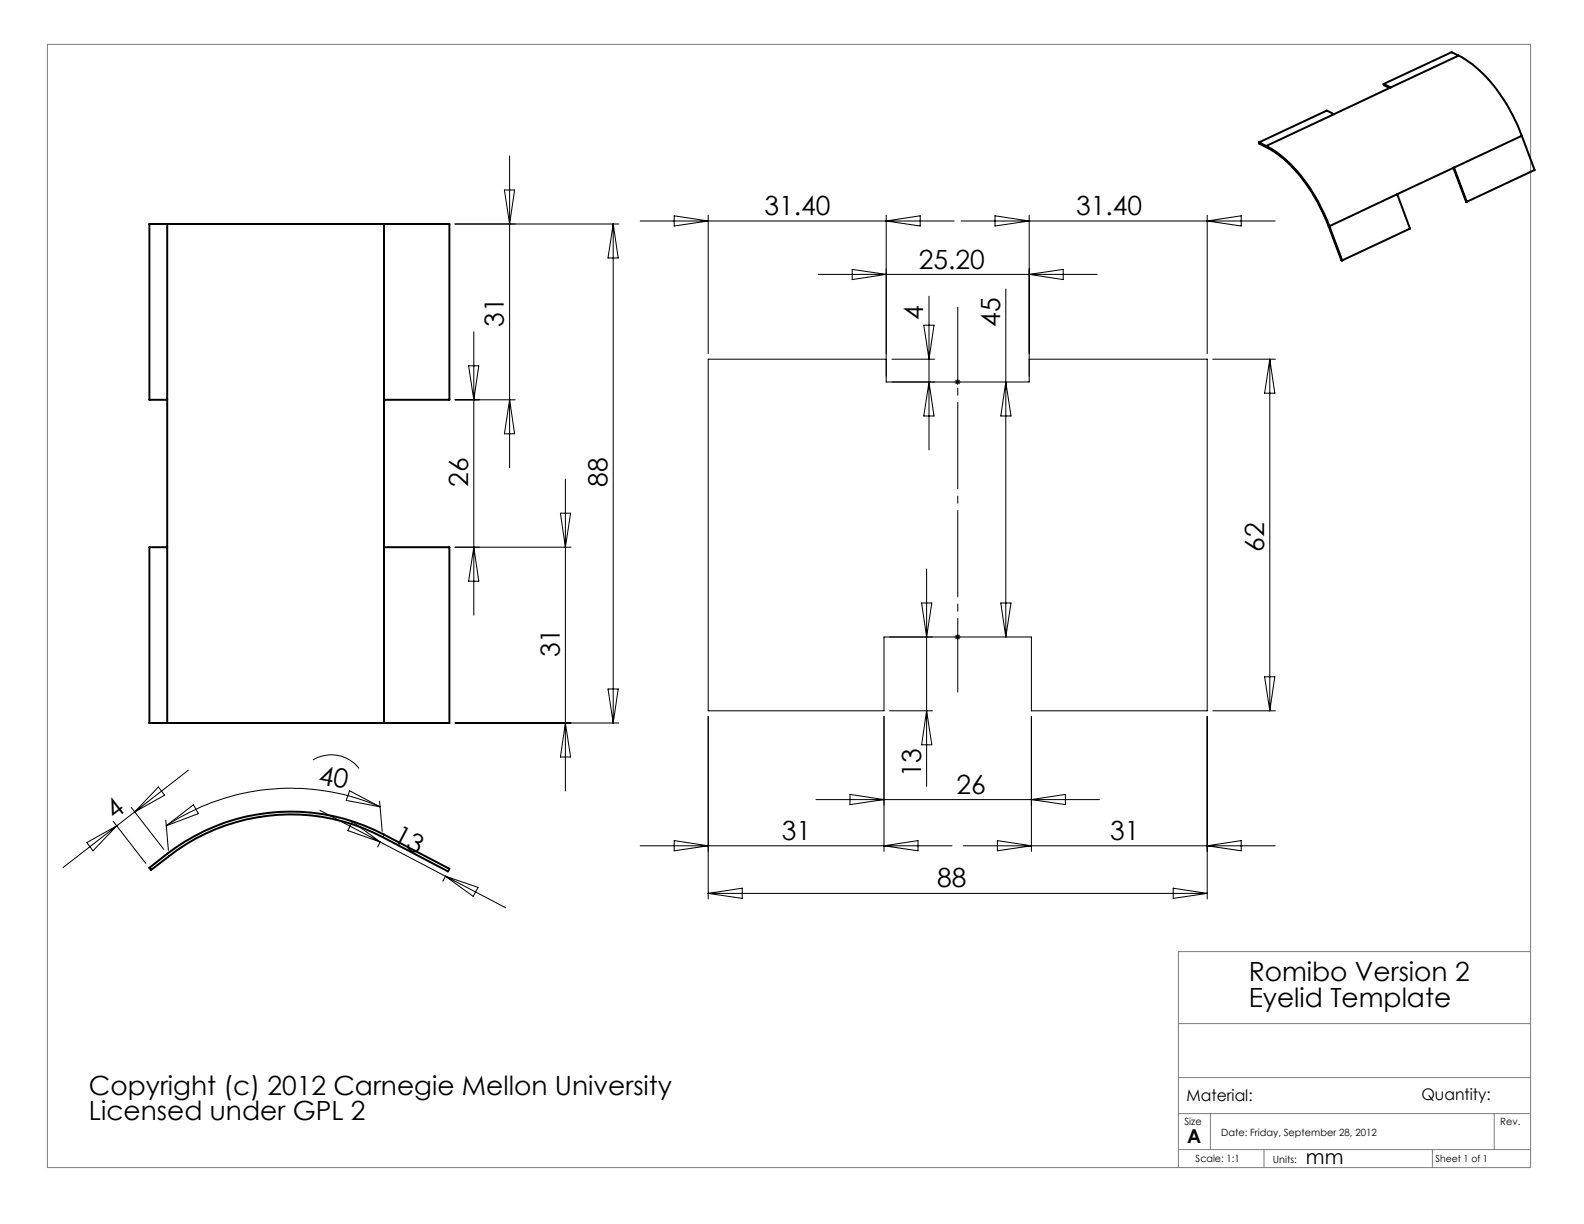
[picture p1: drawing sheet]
<svg xmlns="http://www.w3.org/2000/svg" width="279mm" height="216mm" viewBox="0 0 279 216" stroke-linecap="round" stroke-linejoin="round" font-family="sans-serif">
<g fill="none" stroke="#000" stroke-width=".18">
<path d="M80.3 39.5h28.8M89 33.5h1.8l-.9 6zM89.9 27.5v55M108.2 39.5v88M108.2 39.5l.8 6h-1.8zM112.9 39h55.4M118.9 38.1l6 .9-6 .9zM124.9 38v24.4M156.3 38v29.4h25.2v-29.4M156.3 39l6-.9v1.8zM169.5 39h55.4M175.5 38.1l6 .9-6 .9z"/>
<path d="M212.9 38v24.4M212.9 39l6-.9v1.8zM83.6 58.5v50M144.3 48.4h49.2M150.3 47.5l6 .9-6 .9zM162.9 57.4h1.8l-.8 6zM163.9 52.2v27.2M177.4 51v61.4M181.5 48.4l6-.9v1.8zM80.3 70.5h10.6M82.7 64.5h1.8l-.9 6zM89.9 70.5l.9 6h-1.8z"/>
<path d="M156.3 63.4h-31.4v62h31v-13h26v13h31v-62h-31.4M157.3 63.4h7.6M163.9 67.4l.8 6h-1.8zM168.6 67l.7 .7M168.9 66.9v1M169.3 67l-.7 .7M177.4 67.4l.9 6h-1.8zM213.9 63.4h11.1M224 63.4v62M224 63.4l.9 6h-1.8zM83.6 96.5l.9 6h-1.8zM98.8 90.5h1.8l-.9 6z"/>
<path d="M99.7 84.5v55M100.7 96.5h-20.4M162.6 106.4h1.8l-1 6zM163.4 100.4v38.3M168.6 112l.7 .7M168.9 111.9v1M169.3 112l-.7 .7M176.5 106.4h1.8l-.9 6zM223.1 119.4h1.8l-.9 6zM27.9 138.8l1.1 1.5-5.3 2.9zM33.2 135.9l-9.5 7.3M55.2 134.1a6.2 6.2 0 0 1 8.1 1.4"/>
<path d="M61.7 139.5l5.3 2.8-5.9-1.1zM80.3 127.5h28.8M99.7 127.5l.9 6h-1.8zM107.2 121.5h1.8l-.8 6zM124.9 126.4v32.2M155.9 126.4v23.8M156.9 125.4h7.6M163.4 125.4l1 6h-1.8zM181.9 126.4v23.8M212.9 126.4v32.2M213.9 125.4h11.1M15.3 148.6l5.3-2.9-4.2 4.4z"/>
<path d="M20 144.9l5.7 7.4M20.6 145.7l-9.5 7.3M23.1 142.4l5.8 7.4M23.7 143.2l-3.1 2.5M29.2 144.7l.5 5.3M29.3 145.7l4.8-3.7 .9 1.5zM56.4 142.9l10.7 5.6M62.2 144.9l4.9 3.6-5.8-2zM67 141.3l.4 5.3M67 142.3a39.7 39.7 0 0 0-37.7 3.4M67.1 148.6l-.5 .8M67.1 148.5l22.1 11.6"/>
<path d="M78.6 154.6l-.5 .8M78.6 154.6l5.7 1.9-.8 1.6zM112.9 149.2h55M118.9 148.3l6 .9-6 .9zM124.9 157.6h88M124.9 157.6l6-.9v1.8zM143.9 141h50M149.9 140.1l6 .9-6 .9zM155.9 149.2l6-.9v1.8zM169.9 149.2h55M175.9 148.3l6 .9-6 .9zM181.9 141l6-.9v1.8z"/>
<path d="M206.9 156.7l6 .9-6 .9zM212.9 149.2l6-.9v1.8z"/>
</g>
<path d="M168.9 54.2v67.9" fill="none" stroke="#000" stroke-width=".18" stroke-dasharray="15.2 1.3 1.3 1.3" stroke-dashoffset="2.3"/>
<path d="M8.4 7.8h261.6v198.2h-261.6zM270 167.9h-62.1v38.1M207.9 196.4h62.1M207.9 180.6h62.1M207.9 190.1h62.1M213.5 196.4v6.4M263.6 196.4v6.4M207.9 202.8h62.1M223 202.8v3.2M252.7 202.8v3.2" fill="none" stroke="#808080" stroke-width=".18"/>
<g fill="none" stroke="#000" stroke-width=".35">
<path d="M244.1 14.8v.2l1 .5M244.1 14.8l1.2 .6M245.3 15.4l-10 4.7M257.3 9.8a23.2 23.2 0 0 1 9.1 9.8l1.3 2.6 .7 1.8M257.3 9.8l-12 5.6M257.3 9.8l-1.3-.6-11.9 5.6M29.5 39.5h38.2M29.5 39.5v88M29.5 39.5h-3.1v31h3.1M67.7 39.5v88M67.7 39.5h11.6v31h-11.6M222.1 25.1v.2a20.1 20.1 0 0 1 8.8 7.9 34.7 34.7 0 0 1 3.5 6.7l2.2 6h.1"/>
<path d="M222.1 25.1l1.2 .7M223.3 25.8a22.4 22.4 0 0 1 8.7 8.9l1.8 3.4 .7 1.8M234.5 39.9l2.2 6M235.3 20.1l-12 5.7M235.3 20.1l-1.3-.6-11.9 5.6M246.5 34.3l-12 5.6M246.5 34.3l2.2 6-12 5.6M256.4 29.6l2.2 6h.1M256.5 29.6l2.2 6M268.4 24l-21.9 10.3M268.4 24l2.3 6-12 5.6M29.5 96.5h-3.1v31h3.1"/>
<path d="M67.7 96.5h11.6v31h-11.6M29.5 127.5h38.2M26.4 153.1a39.3 39.3 0 0 1 17-9.1 35.5 35.5 0 0 1 24.3 3.2l11.6 6-.3 .5-11.5-6a34.9 34.9 0 0 0-37.7 3.3l-3.2 2.5z"/>
</g>
<g font-size="4.7">
<text x="134.9" y="37.9">31.40</text>
<text x="189.9" y="37.9">31.40</text>
<text x="162.1" y="47.4">25.20</text>
<text x="88.9" y="57.7" transform="rotate(-90 88.9 57.7)">31</text>
<text x="162.9" y="56.4" transform="rotate(-90 162.9 56.4)">4</text>
<text x="176.4" y="57.7" transform="rotate(-90 176.4 57.7)">45</text>
<text x="82.6" y="85.9" transform="rotate(-90 82.6 85.9)">26</text>
<text x="107.2" y="85.9" transform="rotate(-90 107.2 85.9)">88</text>
<text x="223" y="97.3" transform="rotate(-90 223 97.3)">62</text>
<text x="98.7" y="116" transform="rotate(-90 98.7 116)">31</text>
<text x="162.5" y="137.1" transform="rotate(-90 162.5 137.1)">13</text>
<text x="56" y="138.2" transform="rotate(10 56 138.2)">40</text>
<text x="168.7" y="140">26</text>
<text x="20.2" y="144.7" transform="rotate(-38 20.2 144.7)">4</text>
<text x="69.1" y="148.4" transform="rotate(28 69.1 148.4)">13</text>
<text x="137.9" y="148.2">31</text>
<text x="195.8" y="148.2">31</text>
<text x="165.3" y="156.5">88</text>
<text x="220.3" y="173">Romibo Version 2</text>
<text x="220.3" y="177.5">Eyelid Template</text>
<text x="15.7" y="193.1">Copyright (c) 2012 Carnegie Mellon University</text>
<text x="15.7" y="197.6">Licensed under GPL 2</text>
</g>
<text font-size="3.5" x="230.4" y="205.3">mm</text>
<text font-size="3.4" x="209.4" y="201.7">A</text>
<g font-size="2.8">
<text x="209.3" y="194.2">Material:</text>
<text x="250.7" y="194.1">Quantity:</text>
</g>
<g font-size="1.8">
<text x="208.9" y="198.5">Size</text>
<text x="215.4" y="200.4">Date: Friday, September 28, 2012</text>
<text x="264.6" y="198.5">Rev.</text>
<text x="210.9" y="204.9">Scale: 1:1</text>
<text x="224.5" y="205.1">Units:</text>
</g>
<text font-size="1.7" x="253.2" y="204.9">Sheet 1 of 1</text>
</svg>
